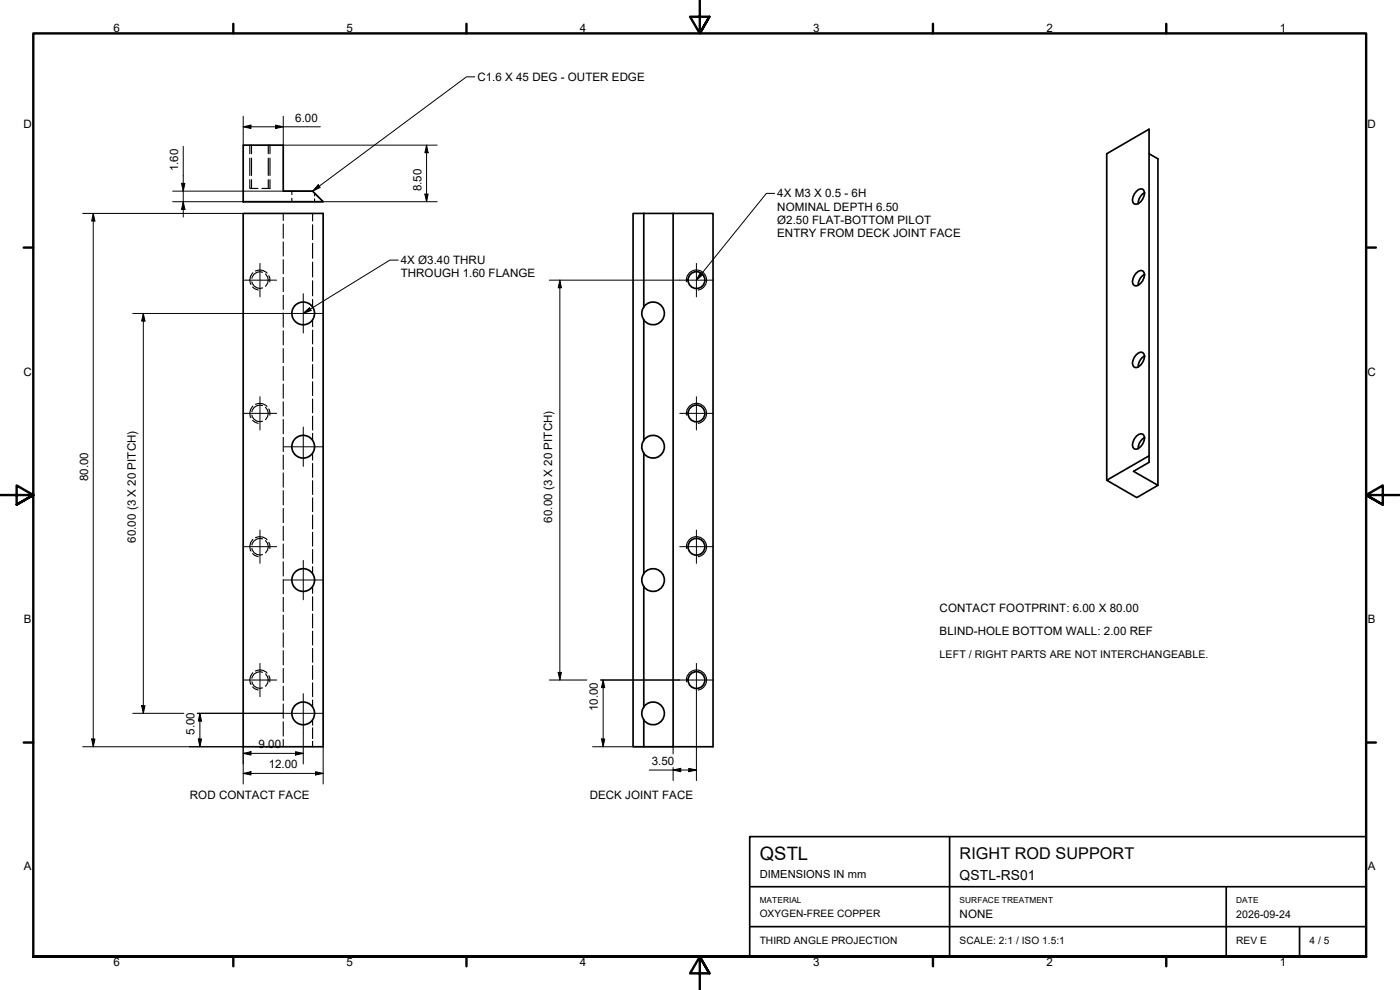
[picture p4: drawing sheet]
<svg xmlns="http://www.w3.org/2000/svg" width="420mm" height="297mm" viewBox="0 0 420 297" stroke-linecap="round" stroke-linejoin="round" font-family="sans-serif">
<!-- layer: Hidden (ISO) -->
<g fill="none" stroke="#000" stroke-width=".34">
<path d="M75 53.9v2.6h2.4M75 43.5v2.6M75 47.4v5.2M75.5 43.5v2.6M75.5 47.4v5.2M75.5 53.9v2.6M80.5 43.5v2.6M80.5 47.4v5.2M80.5 53.9v2.6M81 43.5v2.6M81 47.4v5.2M81 53.9v2.6h-2.4"/>
<path d="M87.6 57.3v1.1M87.6 59.5v1M94.4 57.9v.9M94.4 59.7v.8M85 64v2.2M85 67.3v4.2M85 72.6v4.2M85 77.9v4.3M93.8 64v2.3M93.8 67.4v4.5M93.8 73v4.5M93.8 78.6v4.5"/>
<path d="M75.6 84.6a2.41 2.41 0 0 0 3.2 1.8M75.8 86.1l1.7 .9M75.9 81.9a2.86 2.86 0 0 0-.6 3.4M76.7 81.3a2.98 2.98 0 0 1 3.4 .6M78.8 81.7a2.4 2.4 0 0 0-3.2 1.8M79.7 82.2a2.43 2.43 0 0 1 0 3.7M80.7 82.7l.3 .8v1.1M85 83.3v4.2M85 88.6v4.2M85 93.9v4.3M85 99.3v4.2M93.8 84.2v4.6"/>
<path d="M93.8 89.9v2.2M93.8 96v2M93.8 99v4.2M85 104.6v4.2M85 109.9v4.3M85 115.3v4.2M93.8 104.2v4.2M93.8 109.4v4.1M93.8 114.5v4.2M93.8 119.7v4.2M75.6 124.5a2.39 2.39 0 0 0 3.2 1.9M75.8 126.1l1.7 .9"/>
<path d="M75.9 121.9a2.86 2.86 0 0 0-.6 3.4M76.7 121.3a2.98 2.98 0 0 1 3.4 .6M78.8 121.7a2.4 2.4 0 0 0-3.2 1.8M79.7 122.2a2.43 2.43 0 0 1 0 3.7M80.7 122.7l.3 .8v1.1M85 120.6v4.2M85 125.9v4.3M85 131.2v4.3M85 136.6v4.2M93.8 124.9v4.1M93.8 130v2.1M93.8 136v2"/>
<path d="M93.8 139.1v4.1M85 141.9v4.3M85 147.2v4.3M85 152.6v4.2M85 157.9v4.3M93.8 144.2v4.2M93.8 149.4v4.1M93.8 154.5v4.2M93.8 159.7v4.2M75.6 164.5a2.39 2.39 0 0 0 3.2 1.9M75.8 166.1l.7 .6 1 .3M75.9 161.9a2.86 2.86 0 0 0-.6 3.4"/>
<path d="M76.7 161.3a2.98 2.98 0 0 1 3.4 .7M78.8 161.7a2.4 2.4 0 0 0-3.2 1.8M79.7 162.2a2.43 2.43 0 0 1 0 3.7M80.7 162.7l.3 .8v1.1M85 163.2v4.3M85 168.6v4.2M85 173.9v4.3M85 179.2v4.3M93.8 164.9v4.1M93.8 170v2.1M93.8 176v2M93.8 179.1v4.1"/>
<path d="M85 184.6v4.2M85 189.9v4.3M85 195.2v4.3M93.8 184.2v4.2M93.8 189.4v4.1M93.8 194.5v4.2M93.8 199.7v4.2M75.6 204.5a2.39 2.39 0 0 0 3.2 1.9M75.8 206.1l.7 .6 1 .3M75.9 201.9a2.86 2.86 0 0 0-.6 3.4M76.7 201.3a2.79 2.79 0 0 1 3.4 .7M78.8 201.7a2.4 2.4 0 0 0-3.2 1.8"/>
<path d="M79.7 202.2a2.43 2.43 0 0 1 0 3.7M80.7 202.7l.3 .8v1.1M85 200.6v4.2M85 205.9v4.3M85 211.2v4.3M85 216.6v4.2M93.8 204.9v4.1M93.8 210v2.1M93.8 216v1.6M93.8 218.4v3.2M85 221.9v2.2M93.8 222.4v1.7"/>
</g>
<!-- layer: Visible (ISO) -->
<g fill="none" stroke="#000" stroke-width=".51">
<path d="M73 43.5h12v13.8h8.8l3.2 3.2h-24zM341 57.5l.7-.6 1.2-.1a3.1 3.1 0 0 1-1.9 4.5l-.6-.1a2.21 2.21 0 0 1 0-3zM343.5 57.8a3.8 3.8 0 0 0-1.9 3.3M344.8 46.1l2.7 1.6v97.9M73 64h24v160.1h-24zM193.2 64h-3.2v160.1h3.2v-8.1M193.2 64v28.1a3.3 3.3 0 0 0 0 3.9M193.2 64h8.8M193.2 92.1a3.4 3.4 0 0 1 5-.6 3.4 3.4 0 0 1 0 5.1 3.4 3.4 0 0 1-5-.6M193.2 96v36.1M341 81.9l1.3-.8 .6 .2a2.21 2.21 0 0 1 0 2.9 2.26 2.26 0 0 1-2.5 1.5 2.15 2.15 0 0 1 0-3zM343.5 82.3a3.6 3.6 0 0 0-1.9 3.3"/>
<path d="M341 106.5l1.3-.9 .6 .2a2.15 2.15 0 0 1 0 2.9 2.23 2.23 0 0 1-2.5 1.5 2.21 2.21 0 0 1 0-3zM343.5 106.8a3.8 3.8 0 0 0-1.9 3.3M193.2 132.1a3.4 3.4 0 0 1 5-.6 3.4 3.4 0 0 1 0 5.1 3.4 3.4 0 0 1-5-.6M193.2 132.1a3.3 3.3 0 0 0 0 3.9M193.2 136v36.1M341 130.9l.7-.5 1.2-.2a3.1 3.1 0 0 1-1.9 4.6l-.6-.1a2.21 2.21 0 0 1 0-3zM343.5 131.3a3.8 3.8 0 0 0-1.9 3.3M344.8 136.8l-12.7 7.3 9.1 5.2 6.3-3.7-7.3-4.2 4.6-2.7v-99.9l-12.7 7.3v98M193.2 172.1a3.4 3.4 0 0 1 5-.6 3.4 3.4 0 0 1 0 5.1 3.4 3.4 0 0 1-5-.6M193.2 172.1a3.3 3.3 0 0 0 0 3.9M193.2 176v36.1M193.2 212.1a3.4 3.4 0 0 1 5-.6 3.4 3.4 0 0 1 0 5.1 3.4 3.4 0 0 1-5-.6"/>
<path d="M193.2 212.1a3.3 3.3 0 0 0 0 3.9M193.2 224.1h8.8v-160.1h12v160.1h-12"/>
<circle cx="91" cy="94" r="3.4"/>
<circle cx="209" cy="84" r="2.52"/>
<circle cx="91" cy="134" r="3.4"/>
<circle cx="209" cy="124" r="2.52"/>
<circle cx="91" cy="174" r="3.4"/>
<circle cx="209" cy="164" r="2.52"/>
<circle cx="91" cy="214" r="3.4"/>
<circle cx="209" cy="204.1" r="2.52"/>
</g>
<!-- layer: Visible Narrow (ISO) -->
<path d="M206 84.6a3 3 0 0 1 2.5-3.5 3 3 0 0 1 3.5 2.4 3 3 0 0 1-2.5 3.5M206 124.6a3 3 0 0 1 2.5-3.5 3 3 0 0 1 3.5 2.4 3 3 0 0 1-2.5 3.5M206 164.6a3 3 0 0 1 2.5-3.5 3 3 0 0 1 3.5 2.4 3 3 0 0 1-2.5 3.5M206 204.6a3 3 0 0 1 2.5-3.5 3 3 0 0 1 3.5 2.4 3 3 0 0 1-2.5 3.5" fill="none" stroke="#000" stroke-width=".34"/>
<!-- layer: Border (ISO) -->
<g fill="none" stroke="#000" stroke-width=".72">
<path d="M70 7.1v2.9M140 7.1v2.9M210 0v10l-2.9-5h5.8l-2.9 5 2.9-5M280 7.1v2.9M350 7.1v2.9M7.1 74.3h2.9M410 74.3h2.9M0 148.5h10l-5-2.8v5.7l5-2.9-5 2.9M420 148.5h-10l5-2.8v5.7l-5-2.9 5 2.9M7.1 222.8h2.9M410 222.8h2.9M10 287v-277h400v277h-400h400"/>
<path d="M70 287v2.9M140 287v2.9M212.9 292l-2.9-5 2.9 5h-5.8l2.9-5v10M280 287v2.9M350 287v2.9"/>
</g>
<!-- layer: Title (ISO) -->
<path d="M225 251h185v36h-185zM285 251v36M225 266.1h185M225 278h185M368 266.1v20.9M390 278v9" fill="none" stroke="#000" stroke-width=".51"/>
<!-- layer: Center Mark (ISO) -->
<g fill="none" stroke="#000" stroke-width=".3">
<path d="M78 79v10.1M209 79v10.1M73 84.1h10M85.1 94.1h11.8M91 88.1v11.8M204 84.1h10M78 119v10M209 119v10M73 124h10M85.1 134.1h11.8M91 128.1v11.8M204 124h10"/>
<path d="M78 159v10M209 159v10M73 164h10M85.1 174h11.8M91 168.1v11.8M204 164h10M78 199v10M209 199v10M73 204h10M85.1 214h11.8M91 208.1v11.8M204 204h10"/>
</g>
<!-- layer: Dimension (ISO) -->
<g fill="none" stroke="#000" stroke-width=".3">
<path d="M73 38l2.3-.5v1.1zM73 34.9v8.6M73 38h23.1M82.7 37.5l2.3 .5-2.3 .6zM85 34.9v8.6h46.2M51.8 57.3h42M54.5 55h1l-.5 2.3zM55 43.9v21.2M127.5 58.2h1l-.5 2.3zM128 43.5l.5 2.3h-1zM128 43.5v17M24.8 64h48.2"/>
<path d="M28 64l.5 2.3h-1zM28 64v160.1M51.8 60.5h79.4M55 60.5l.5 2.4h-1zM39.8 94.1h45.3M43 94.1l.5 2.2h-1zM43 94.1v119.9M164.8 84.1h39.2M168 84.1l.5 2.2h-1zM168 84.1v119.9M39.8 214h15.4M42.5 211.7h1l-.5 2.3z"/>
<path d="M59.2 214h25.9M60 214l.5 2.4h-1zM60 214v10.1M91 219.9v9.3M164.8 204h11.3M167.5 201.7h1l-.5 2.3zM180.3 204h23.7M181 204l.5 2.3h-1zM181 204v20.1M209 209v25.2M24.8 224.1h48.2v11.1M27.5 221.7h1l-.5 2.4z"/>
<path d="M59.5 221.7h1l-.5 2.4zM73 232.1l2.3-.6v1zM73 226l2.3-.5v1.1zM73 232.1h24M73 226h18M88.7 225.5l2.3 .5-2.3 .6zM94.7 231.5l2.3 .6-2.3 .4zM97 224.1v11.1M177.8 224.1h24.2v2.1M180.5 221.7h1l-.5 2.4zM194.9 231h14.1M202 231l2.3-.5v1z"/>
<path d="M202 230.3v3.9M206.7 230.5l2.3 .5-2.3 .5z"/>
</g>
<g fill="#000">
<path d="M73 38l2.3-.5v1.1zM82.7 37.5l2.3 .5-2.3 .6zM54.5 55h1l-.5 2.3zM127.5 58.2h1l-.5 2.3zM128 43.5l.5 2.3h-1zM28 64l.5 2.3h-1zM55 60.5l.5 2.4h-1zM43 94.1l.5 2.2h-1zM168 84.1l.5 2.2h-1zM42.5 211.7h1l-.5 2.3zM60 214l.5 2.4h-1zM167.5 201.7h1l-.5 2.3z"/>
<path d="M181 204l.5 2.3h-1zM27.5 221.7h1l-.5 2.4zM59.5 221.7h1l-.5 2.4zM73 232.1l2.3-.6v1zM73 226l2.3-.5v1.1zM88.7 225.5l2.3 .5-2.3 .6zM94.7 231.5l2.3 .6-2.3 .4zM180.5 221.7h1l-.5 2.4zM202 231l2.3-.5v1zM206.7 230.5l2.3 .5-2.3 .5z"/>
</g>
<!-- layer: Symbol (ISO) -->
<path d="M142.5 23.1h-2.5l-46.2 34.2M95.5 55.4l.6 .8-2.3 1.1zM232.5 58h-2.5l-20.9 25.9 1.8-1.5-.7-.6-1.1 2M119.5 78h-2.5l-25.9 15.9M91.1 93.9l1.8-1.6 .5 .9-2.1 .7" fill="none" stroke="#000" stroke-width=".3"/>
<path d="M95.5 55.4l.6 .8-2.3 1.1zM91 94.1l1.9-1.8 .5 .9zM210.2 81.8l.7 .6-1.9 1.7z" fill="#000"/>
<text font-size="5.5" x="228" y="258.1">QSTL</text>
<text font-size="4.9" x="288" y="257.6">RIGHT ROD SUPPORT</text>
<text font-size="4.1" x="288" y="264.1">QSTL-RS01</text>
<g font-size="3.5">
<text x="34" y="9.6">6</text>
<text x="104" y="9.6">5</text>
<text x="174" y="9.6">4</text>
<text x="244" y="9.6">3</text>
<text x="314" y="9.6">2</text>
<text x="384" y="9.6">1</text>
<text x="143.3" y="24.3">C1.6 X 45 DEG - OUTER EDGE</text>
<text x="7.1" y="38.4">D</text>
<text x="88.6" y="36.5">6.00</text>
<text x="410.4" y="38.4">D</text>
<text x="53.4" y="51.4" transform="rotate(-90 53.4 51.4)">1.60</text>
<text x="126.4" y="57.4" transform="rotate(-90 126.4 57.4)">8.50</text>
<text x="233.3" y="59.3">4X M3 X 0.5 - 6H</text>
<text x="233.3" y="63.2">NOMINAL DEPTH 6.50</text>
<text x="233.3" y="67.1">Ø2.50 FLAT-BOTTOM PILOT</text>
<text x="233.3" y="71.1">ENTRY FROM DECK JOINT FACE</text>
<text x="120.3" y="79.3">4X Ø3.40 THRU</text>
<text x="120.3" y="83.2">THROUGH 1.60 FLANGE</text>
<text x="7.1" y="112.7">C</text>
<text x="410.4" y="112.7">C</text>
<text x="26.4" y="144.4" transform="rotate(-90 26.4 144.4)">80.00</text>
<text x="165.7" y="156.8" transform="rotate(-90 165.7 156.8)">60.00 (3 X 20 PITCH)</text>
<text x="40.7" y="162.8" transform="rotate(-90 40.7 162.8)">60.00 (3 X 20 PITCH)</text>
<text x="282" y="183.6">CONTACT FOOTPRINT: 6.00 X 80.00</text>
<text x="7.2" y="186.9">B</text>
<text x="282" y="190.6">BLIND-HOLE BOTTOM WALL: 2.00 REF</text>
<text x="410.5" y="186.9">B</text>
<text x="179.5" y="213.4" transform="rotate(-90 179.5 213.4)">10.00</text>
<text x="58.4" y="220.4" transform="rotate(-90 58.4 220.4)">5.00</text>
<text x="77.6" y="224.5">9.00</text>
<text x="80.6" y="230.5">12.00</text>
<text x="195.6" y="229.5">3.50</text>
<text x="57" y="239.6">ROD CONTACT FACE</text>
<text x="177" y="239.6">DECK JOINT FACE</text>
<text x="7.2" y="261.2">A</text>
<text x="410.5" y="261.2">A</text>
<text x="288" y="275.6">NONE</text>
<text x="34" y="289.9">6</text>
<text x="104" y="289.9">5</text>
<text x="174" y="289.9">4</text>
<text x="244" y="289.9">3</text>
<text x="314" y="289.9">2</text>
<text x="384" y="289.9">1</text>
</g>
<text font-size="3.3" x="228" y="263.5">DIMENSIONS IN mm</text>
<g font-size="3.2">
<text x="282" y="197.4">LEFT / RIGHT PARTS ARE NOT INTERCHANGEABLE.</text>
<text x="371" y="275.4">2026-09-24</text>
</g>
<g font-size="3">
<text x="228" y="275.3">OXYGEN-FREE COPPER</text>
<text x="228" y="283.3">THIRD ANGLE PROJECTION</text>
<text x="288" y="283.3">SCALE: 2:1 / ISO 1.5:1</text>
<text x="371" y="283.2">REV E</text>
<text x="393" y="283.3">4 / 5</text>
</g>
<g font-size="2.5">
<text x="228" y="270.8">MATERIAL</text>
<text x="288" y="270.9">SURFACE TREATMENT</text>
<text x="371" y="270.8">DATE</text>
</g>
</svg>
